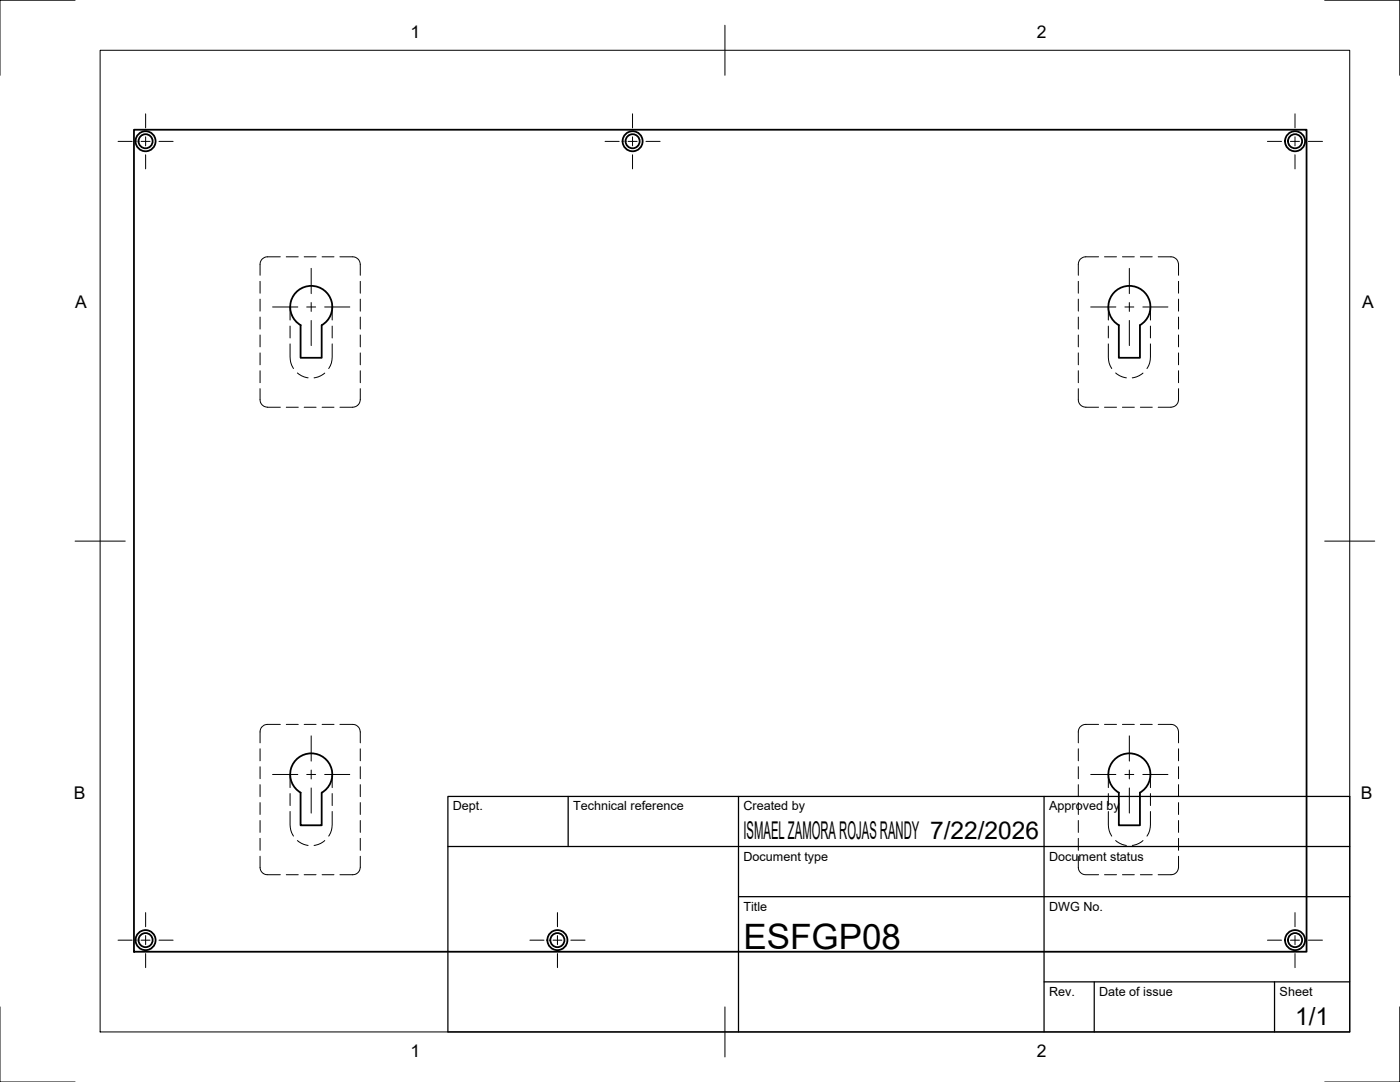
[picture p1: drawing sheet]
<svg xmlns="http://www.w3.org/2000/svg" width="279mm" height="216mm" viewBox="0 0 279 216" stroke-linecap="round" stroke-linejoin="round" font-family="sans-serif">
<!-- layer: Hidden -->
<g fill="none" stroke="#000" stroke-width=".2">
<path d="M51.9 56.1v2.4M51.9 59.7v2.4M55.9 51.2h-2.5a1.51 1.51 0 0 0-1.5 1.5v2.2M57.1 51.2h2.4M60.7 51.2h2.4M64.3 51.2h2.4M67.8 51.2h2.6a1.54 1.54 0 0 1 1.5 1.5v2.2M71.9 56.1v2.4M71.9 59.7v2.4M215.2 56.1v2.4M215.2 59.7v2.4M219.2 51.2h-2.5a1.51 1.51 0 0 0-1.5 1.5v2.2"/>
<path d="M220.4 51.2h2.4M224 51.2h2.4M227.6 51.2h2.4M231.1 51.2h2.6a1.54 1.54 0 0 1 1.5 1.5v2.2M235.2 56.1v2.4M235.2 59.7v2.4M51.9 77.6v2.2a1.5 1.5 0 0 0 1.5 1.5h2.5M51.9 63.3v2.4M51.9 66.8v2.4M51.9 70.4v2.4M51.9 74v2.4M57.9 68.6a8.7 8.7 0 0 0 .3 4.3l.4 .6"/>
<path d="M57.9 61.3v2.6M57.9 65.1v2.3M59.4 74.4l.8 .6 1.3 .4M64.8 74.4l-.8 .6-1.3 .4M66.3 68.6a8.7 8.7 0 0 1-.3 4.3l-.4 .6M66.3 61.3v2.6M66.3 65.1v2.3M71.9 77.6v2.2a1.54 1.54 0 0 1-1.5 1.5h-2.6M71.9 63.3v2.4M71.9 66.8v2.4M71.9 70.4v2.4M71.9 74v2.4"/>
<path d="M215.2 77.6v2.2a1.5 1.5 0 0 0 1.5 1.5h2.5M215.2 63.3v2.4M215.2 66.8v2.4M215.2 70.4v2.4M215.2 74v2.4M221.2 68.6a8.7 8.7 0 0 0 .3 4.3l.4 .6M221.2 61.3v2.6M221.2 65.1v2.3M222.7 74.4l.8 .6 1.3 .4M228.1 74.4l-.8 .6-1.3 .4M229.6 68.6a8.7 8.7 0 0 1-.3 4.3l-.4 .6M229.6 61.3v2.6"/>
<path d="M229.6 65.1v2.3M235.2 77.6v2.2a1.54 1.54 0 0 1-1.5 1.5h-2.6M235.2 63.3v2.4M235.2 66.8v2.4M235.2 70.4v2.4M235.2 74v2.4M57.1 81.3h2.4M60.7 81.3h2.4M64.3 81.3h2.4M220.4 81.3h2.4M224 81.3h2.4M227.6 81.3h2.4"/>
<path d="M51.9 149.4v2.4M51.9 153v2.4M51.9 156.6v2.4M55.9 144.5h-2.5a1.51 1.51 0 0 0-1.5 1.6v2.1M57.1 144.5h2.4M57.9 154.5v2.7M57.9 158.3v2.4M60.7 144.5h2.4M64.3 144.5h2.4M66.3 154.5v2.7M66.3 158.3v2.4M67.8 144.5h2.6a1.54 1.54 0 0 1 1.5 1.6v2.1"/>
<path d="M71.9 149.4v2.4M71.9 153v2.4M71.9 156.6v2.4M215.2 149.4v2.4M215.2 153v2.4M215.2 156.6v2.4M219.2 144.5h-2.5a1.51 1.51 0 0 0-1.5 1.6v2.1M220.4 144.5h2.4M221.2 154.5v2.7M221.2 158.3v2.4M224 144.5h2.4M227.6 144.5h2.4"/>
<path d="M229.6 154.5v2.7M229.6 158.3v2.4M231.1 144.5h2.6a1.54 1.54 0 0 1 1.5 1.6v2.1M235.2 149.4v2.4M235.2 153v2.4M235.2 156.6v2.4M51.9 170.9v2.2a1.47 1.47 0 0 0 1.5 1.4h2.5M51.9 160.1v2.4M51.9 163.7v2.4M51.9 167.3v2.4M57.1 174.5h2.4M57.9 161.9a8.7 8.7 0 0 0 .3 4.3l.4 .6"/>
<path d="M59.4 167.7l.8 .6 1.3 .4M60.7 174.5h2.4M64.3 174.5h2.4M64.8 167.7l-.8 .6-1.3 .4M66.3 161.9a8.7 8.7 0 0 1-.3 4.3l-.4 .6M71.9 170.9v2.2a1.51 1.51 0 0 1-1.5 1.4h-2.6M71.9 160.1v2.4M71.9 163.7v2.4M71.9 167.3v2.4M215.2 170.9v2.2a1.47 1.47 0 0 0 1.5 1.4h2.5M215.2 160.1v2.4M215.2 163.7v2.4"/>
<path d="M215.2 167.3v2.4M220.4 174.5h2.4M221.2 161.9a8.7 8.7 0 0 0 .3 4.3l.4 .6M222.7 167.7l.8 .6 1.3 .4M224 174.5h2.4M227.6 174.5h2.4M228.1 167.7l-.8 .6-1.3 .4M229.6 161.9a8.7 8.7 0 0 1-.3 4.3l-.4 .6M235.2 170.9v2.2a1.51 1.51 0 0 1-1.5 1.4h-2.6M235.2 160.1v2.4M235.2 163.7v2.4M235.2 167.3v2.4"/>
</g>
<!-- layer: Visible -->
<g fill="none" stroke="#000" stroke-width=".36">
<path d="M26.7 25.9h234.1v164h-234.1zM222.3 58.4a4.2 4.2 0 0 1 6.4 .2 4.2 4.2 0 0 1-1.2 6.3v6.5h-4.2v-6.5a4.2 4.2 0 0 1-1-6.5zM60 64.9v6.5h4.2v-6.5a4.2 4.2 0 0 0 1.1-6.4 4.2 4.2 0 0 0-6.4 .1 4.2 4.2 0 0 0 1.1 6.3M60 158.2a4.2 4.2 0 0 1-1.1-6.4 4.2 4.2 0 0 1 6.4 0 4.2 4.2 0 0 1-1.1 6.4v6.5h-4.2v-6.5M222.3 151.6a4.2 4.2 0 0 1 6.4 .3 4.2 4.2 0 0 1-1.2 6.3v6.5h-4.2v-6.5a4.2 4.2 0 0 1-1-6.6z"/>
<circle cx="29.1" cy="28.2" r="1.41"/>
<circle cx="29.1" cy="28.2" r="2"/>
<circle cx="126.2" cy="28.2" r="1.41"/>
<circle cx="126.2" cy="28.2" r="2"/>
<circle cx="258.5" cy="28.2" r="1.41"/>
<circle cx="258.5" cy="28.2" r="2"/>
<circle cx="29.1" cy="187.6" r="1.41"/>
<circle cx="29.1" cy="187.6" r="2"/>
<circle cx="111.2" cy="187.6" r="1.41"/>
<circle cx="111.2" cy="187.6" r="2"/>
<circle cx="258.5" cy="187.6" r="1.41"/>
<circle cx="258.5" cy="187.6" r="2"/>
</g>
<!-- layer: BORDER -->
<path d="M15 0h-15v15M20 10h249.4v195.9h-249.4zM144.7 5v10M264.4 0h15v15M15 108h10M264.4 108h10M0 200.9v15h15M144.7 200.9v10M279.4 200.9v15h-15" fill="none" stroke="#000" stroke-width=".2"/>
<!-- layer: TITLEBLOCK -->
<path d="M89.4 158.9h180v47h-180zM113.4 158.9v10M147.4 158.9v47M208.4 158.9v47M89.4 168.9h180M147.4 178.9h122M208.4 195.9h61M218.4 195.9v10M254.4 195.9v10" fill="none" stroke="#000" stroke-width=".25"/>
<!-- layer: Smart Centers -->
<g fill="none" stroke="#000" stroke-width=".2">
<path d="M23.6 28.2h2.8M28.2 28.2h1.8M29.1 22.7v2.8M29.1 27.3v1.8M29.1 30.9v2.8M31.7 28.2h2.8M120.8 28.2h2.8M125.3 28.2h1.8M126.2 22.7v2.8M126.2 27.3v1.8M126.2 30.9v2.8M128.9 28.2h2.8"/>
<path d="M252.9 28.2h2.9M257.5 28.2h1.8M258.4 22.7v2.8M258.4 27.3v1.8M258.4 30.9v2.8M261.1 28.2h2.8M62.1 53.6v5M225.4 53.6v5M54.4 61.3h5M61.2 61.3h1.8M62.1 60.4v1.7M62.1 63.9v5.1"/>
<path d="M64.8 61.3h5M217.7 61.3h5M224.5 61.3h1.8M225.4 60.4v1.7M225.4 63.9v5.1M228.1 61.3h5M54.4 154.5h5M61.2 154.5h1.8M62.1 146.8v5.1M62.1 153.6v1.8M62.1 157.2v5M64.8 154.5h5"/>
<path d="M217.7 154.5h5M224.5 154.5h1.8M225.4 146.8v5.1M225.4 153.6v1.8M225.4 157.2v5M228.1 154.5h5M23.6 187.6h2.8M28.2 187.6h1.8M29.1 182.1v2.8M29.1 186.7v1.8M29.1 190.3v2.8M31.7 187.6h2.8"/>
<path d="M105.7 187.6h2.9M110.4 187.6h1.7M111.3 182.1v2.8M111.3 186.7v1.8M111.3 190.3v2.8M113.9 187.6h2.9M252.9 187.6h2.9M257.5 187.6h1.8M258.4 182.1v2.8M258.4 186.7v1.8M258.4 190.3v2.8M261.1 187.6h2.8"/>
</g>
<text font-size="7" x="148.4" y="189.4">ESFGP08</text>
<g font-size="4.9">
<text x="148.4" y="167.4">ISMAEL ZAMORA ROJAS RANDY 7/22/2026</text>
<text x="258.5" y="204.6">1/1</text>
</g>
<g font-size="3.5">
<text x="82" y="7.5">1</text>
<text x="206.9" y="7.5">2</text>
<text x="15" y="61.5">A</text>
<text x="271.9" y="61.5">A</text>
<text x="14.7" y="159.4">B</text>
<text x="271.6" y="159.4">B</text>
<text x="82" y="210.9">1</text>
<text x="206.9" y="210.9">2</text>
</g>
<g font-size="2.5">
<text x="90.4" y="161.7">Dept.</text>
<text x="114.4" y="161.7">Technical reference</text>
<text x="148.4" y="161.7">Created by</text>
<text x="209.4" y="161.7">Approved by</text>
<text x="148.4" y="171.7">Document type</text>
<text x="209.4" y="171.7">Document status</text>
<text x="148.4" y="181.7">Title</text>
<text x="209.4" y="181.7">DWG No.</text>
<text x="209.4" y="198.7">Rev.</text>
<text x="219.4" y="198.7">Date of issue</text>
<text x="255.4" y="198.7">Sheet</text>
</g>
</svg>
